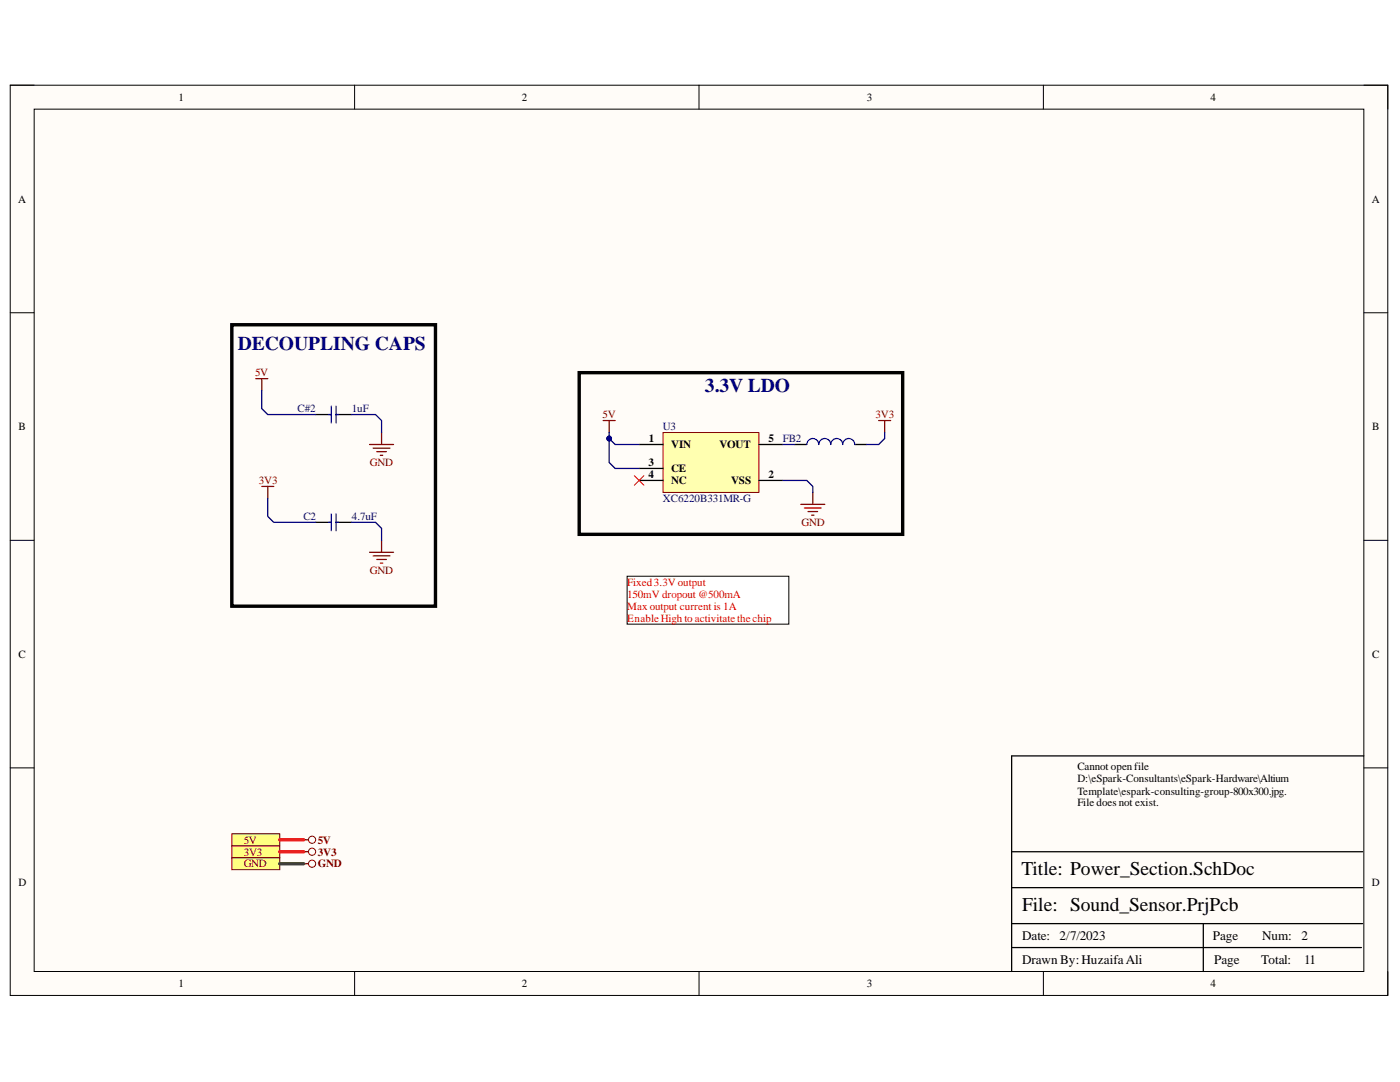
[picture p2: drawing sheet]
<svg xmlns="http://www.w3.org/2000/svg" width="279mm" height="216mm" viewBox="0 0 279 216" stroke-linecap="round" stroke-linejoin="round" font-family="sans-serif">
<path d="M2 17h275v181.6h-275z" fill-rule="evenodd" fill="#fffcf8"/>
<path d="M2 17h275v181.6h-275z" fill="none" stroke="#000" stroke-width=".2"/>
<path d="M6.8 21.8h265.4v172.1h-265.4z" fill-rule="evenodd" fill="#fffcf8"/>
<g fill="none" stroke="#000" stroke-width=".2">
<path d="M2 17h4.8M70.8 17v4.8M139.5 17v4.8M208.2 17v4.8M272.2 17h4.8v4.8M6.8 21.8h265.4v172.1h-265.4zM2 62.4h4.8M272.2 62.4h4.8M2 107.8h4.8M272.2 107.8h4.8M2 153.2h4.8M272.2 153.2h4.8"/>
<path d="M70.8 193.9v4.7M139.5 193.9v4.7M208.2 193.9v4.7M277 193.9v4.7"/>
</g>
<path d="M272.2 150.8h-70.3v43.1M201.9 177.1h70M201.9 170h70M201.9 189.1h69.8M201.9 184.3h70M240.1 184.3v9.6" fill="none" stroke="#000" stroke-width=".25"/>
<path d="M132.3 86.3h19.2v12h-19.2z" fill-rule="evenodd" fill="#ffffb0"/>
<path d="M132.3 86.3h19.2v12h-19.2z" fill="none" stroke="#800000" stroke-width=".2"/>
<path d="M127.5 88.7h4.8M127.5 95.9h4.8M127.5 93.5h4.8M151.5 88.7h4.7M151.5 95.9h4.7" fill="none" stroke="#000" stroke-width=".25"/>
<g fill="none" stroke="#800000" stroke-width=".25">
<path d="M52.2 97.1h2.4M53.4 97.1v2.3M120.4 83.9h2.4M121.6 83.9v2.4M162.2 98.3v2.3M175.4 83.9h2.3M176.6 83.9v2.4M73.8 110.2h4.7M74.5 110.9h3.3M75.2 111.6h1.9M75.9 112.4h.5M76.1 107.8v2.4"/>
<path d="M159.8 100.6h4.8M160.5 101.4h3.4M161.3 102.1h1.9M162 102.8h.4"/>
</g>
<path d="M126.6 94.9l1.9 1.9M128.5 94.9l-1.9 1.9" fill="none" stroke="#f00" stroke-width=".2"/>
<path d="M125.2 115h32.2v9.5h-32.2z" fill-rule="evenodd" fill="#fff"/>
<path d="M125.2 115h32.2v9.5h-32.2z" fill="none" stroke="#000" stroke-width=".2"/>
<path d="M46.3 64.8h40.6v56.2h-40.6zM115.6 74.4h64.5v32.2h-64.5z" fill="none" stroke="#000" stroke-width=".68"/>
<path d="M46.3 168.8h9.5v2.3h-9.5z" fill-rule="evenodd" fill="#ffff80"/>
<path d="M46.3 168.8h9.5v2.3h-9.5z" fill="none" stroke="#800000" stroke-width=".2"/>
<path d="M46.3 171.1h9.5v2.4h-9.5z" fill-rule="evenodd" fill="#ffff80"/>
<g fill="none" stroke="#800000" stroke-width=".2">
<path d="M46.3 171.1h9.5v2.4h-9.5z"/>
<circle cx="62.3" cy="170" r=".72"/>
<circle cx="62.3" cy="172.3" r=".72"/>
</g>
<path d="M60.6 170h1M60.6 172.3h1" fill="none" stroke="#800000" stroke-width=".25"/>
<path d="M46.3 166.4h9.5v2.4h-9.5z" fill-rule="evenodd" fill="#ffff80"/>
<g fill="none" stroke="#800000" stroke-width=".2">
<path d="M46.3 166.4h9.5v2.4h-9.5z"/>
<circle cx="62.3" cy="167.6" r=".72"/>
</g>
<path d="M51 75.6h2.4M52.2 75.6v2.3M73.8 88.7h4.7M74.5 89.4h3.3M75.2 90.1h1.9M75.9 90.8h.5M76.1 86.3v2.4M60.6 167.6h1" fill="none" stroke="#800000" stroke-width=".25"/>
<path d="M63 82.7h3.1M67.1 82.7h3.1M158.6 88.7h2.4M170.6 88.7h2.4M63 104.2h3.1M67.1 104.2h3.1" fill="none" stroke="#000" stroke-width=".25"/>
<path d="M65.6 82.7h.5M66.1 81v3.4M67.1 81v3.4M67.1 82.7h.4M161 88.7a1.19 1.19 0 0 1 1.2-1.2 1.19 1.19 0 0 1 1.2 1.2 1.19 1.19 0 0 1 1.2-1.2 1.19 1.19 0 0 1 1.2 1.2 1.19 1.19 0 0 1 1.2-1.2 1.19 1.19 0 0 1 1.2 1.2 1.2 1.2 0 0 1 1.2-1.2 1.2 1.2 0 0 1 1.2 1.2M65.6 104.2h.5M66.1 102.6v3.3M67.1 102.6v3.3M67.1 104.2h.4" fill="none" stroke="#00f" stroke-width=".25"/>
<path d="M52.2 77.9v3.6l1.2 1.2h9.6M53.4 99.4v3.6l1.2 1.2h8.4M121.6 87.5v4.8l1.2 1.2h4.7" fill="none" stroke="#000080" stroke-width=".25"/>
<path d="M55.8 172.3h4.8" fill="none" stroke="#274e13" stroke-width=".68"/>
<path d="M55.8 170h4.8M55.8 167.6h4.8" fill="none" stroke="#f00" stroke-width=".68"/>
<circle cx="121.6" cy="87.5" r=".48" fill="#000080"/>
<circle cx="121.6" cy="87.5" r=".48" fill="none" stroke="#000080" stroke-width=".2"/>
<path d="M121.6 86.3v1.2l1.2 1.2h4.7" fill="none" stroke="#000080" stroke-width=".25"/>
<circle cx="121.6" cy="87.5" r=".48" fill="#000080"/>
<circle cx="121.6" cy="87.5" r=".48" fill="none" stroke="#000080" stroke-width=".2"/>
<path d="M70.2 82.7h4.8l1.1 1.2v2.4M156.2 95.9h4.8l1.2 1.2v1.2M156.2 88.7h2.4M176.6 86.3v1.2l-1.2 1.2h-2.4M70.2 104.2h4.8l1.1 1.2v2.4" fill="none" stroke="#000080" stroke-width=".25"/>
<g font-size="3.9" fill="#000080">
<text x="47.5" y="69.9">DECOUPLING CAPS</text>
<text x="140.7" y="78.3">3.3V LDO</text>
</g>
<g font-size="3.9">
<text x="203.8" y="174.6">Title: Power_Section.SchDoc</text>
<text x="204" y="181.8">File: Sound_Sensor.PrjPcb</text>
</g>
<g font-size="2.6">
<text x="204" y="187.6">Date:</text>
<text x="211.5" y="187.6">2/7/2023</text>
<text x="242.1" y="187.6">Page</text>
<text x="251.9" y="187.6">Num:</text>
<text x="259.7" y="187.6">2</text>
<text x="204" y="192.4">Drawn By: HuzaifaAli</text>
<text x="242.3" y="192.4">Page</text>
<text x="251.7" y="192.4">Total:</text>
<text x="260.3" y="192.4">11</text>
</g>
<g font-size="2.2">
<text x="35.6" y="20.1">1</text>
<text x="104.1" y="20.1">2</text>
<text x="173" y="20.1">3</text>
<text x="241.6" y="20.1">4</text>
<text x="3.6" y="40.4">A</text>
<text x="273.8" y="40.4">A</text>
<text x="3.7" y="85.8">B</text>
<text x="129.5" y="88.3">1</text>
<text x="134" y="89.5">VIN</text>
<text x="143.6" y="89.5">VOUT</text>
<text x="153.3" y="88.3">5</text>
<text x="273.9" y="85.8">B</text>
<text x="129.4" y="93">3</text>
<text x="129.4" y="95.5">4</text>
<text x="134" y="94.2">CE</text>
<text x="153.3" y="95.5">2</text>
<text x="134" y="96.7">NC</text>
<text x="145.9" y="96.7">VSS</text>
<text x="3.7" y="131.3">C</text>
<text x="273.9" y="131.3">C</text>
<text x="215" y="153.7">Cannot openfile</text>
<text x="215" y="156.1">D:\eSpark-Consultants\eSpark-Hardware\Altium</text>
<text x="215" y="158.5">Template\espark-consulting-group-800x300.jpg.</text>
<text x="215" y="160.9">File does not exist.</text>
<text x="3.7" y="176.7">D</text>
<text x="273.8" y="176.7">D</text>
<text x="35.6" y="197">1</text>
<text x="104.1" y="197">2</text>
<text x="173" y="197">3</text>
<text x="241.6" y="197">4</text>
</g>
<g font-size="2.2" fill="#800000">
<text x="50.9" y="75.1">5V</text>
<text x="120.3" y="83.5">5V</text>
<text x="174.7" y="83.5">3V3</text>
<text x="73.8" y="93">GND</text>
<text x="51.7" y="96.7">3V3</text>
<text x="159.9" y="105">GND</text>
<text x="73.8" y="114.6">GND</text>
<text x="48.6" y="170.7">3V3</text>
<text x="48.6" y="173.1">GND</text>
<text x="48.6" y="168.4">5V</text>
<text x="63.4" y="170.7">3V3</text>
<text x="63.4" y="173.1">GND</text>
<text x="63.4" y="168.4">5V</text>
</g>
<g font-size="2.2" fill="#000080">
<text x="59.4" y="82.3">C#2</text>
<text x="70.2" y="82.3">1uF</text>
<text x="132.3" y="85.8">U3</text>
<text x="156.2" y="88.3">FB2</text>
<text x="132.3" y="100.2">XC6220B331MR-G</text>
<text x="60.6" y="103.8">C2</text>
<text x="70.2" y="103.8">4.7uF</text>
</g>
<g font-size="2.2" fill="#f00">
<text x="125.2" y="116.9">Fixed3.3V output</text>
<text x="125.2" y="119.3">150mV dropout @500mA</text>
<text x="125.2" y="121.7">Max output current is 1A</text>
<text x="125.2" y="124.1">EnableHigh to activitatethechip</text>
</g>
</svg>
